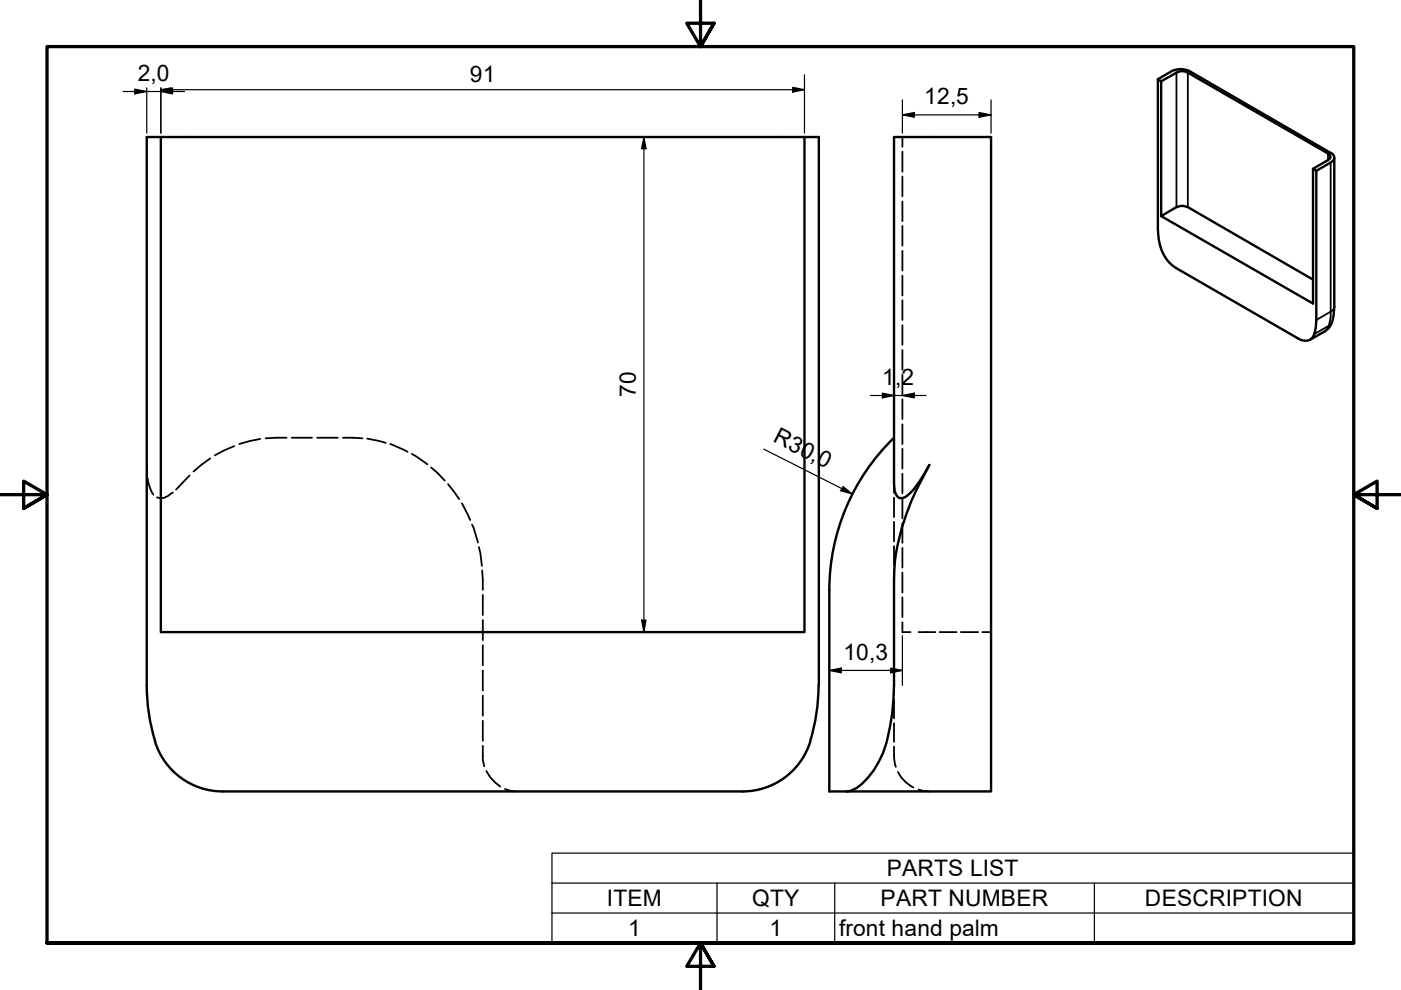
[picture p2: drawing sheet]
<svg xmlns="http://www.w3.org/2000/svg" width="297mm" height="210mm" viewBox="0 0 297 210" stroke-linecap="round" stroke-linejoin="round" font-family="sans-serif">
<!-- layer: Visible (ISO) -->
<g fill="none" stroke="#000" stroke-width=".51">
<path d="M245.5 16.8l3-1.8a4.3 4.3 0 0 1 3.6 0l30 17.4a1.06 1.06 0 0 1 .8 1 1.06 1.06 0 0 1-.8 1.1l-3 1.7-.7-.4 3.2-1.9 .5-.5v-.3l-.5-.6-29.8-17.1a2.36 2.36 0 0 0-2.4 0l-3.2 1.8zM245.5 16.8v31.7a9.3 9.3 0 0 0 3.8 8.3l26 15a2.11 2.11 0 0 0 3.3-1l.3-.9 .2-2v-31.7M246.2 17.2v28.6M34.1 29.1v104.9h136.5v-104.9M189.5 29.1h20.6v138.7h-30.5a5 5 0 0 0 3.2-1.6 20.6 20.6 0 0 0 5.9-11.9l.5-3 .3-6v-22.3a45.2 45.2 0 0 1 6.1-21.7l1.4-2.7a24.3 24.3 0 0 1-4.5 6.4 1.47 1.47 0 0 1-1.5 .6 1.47 1.47 0 0 1-1.1-1l-.4-2.1zM278.4 35.8v28.6l-32.2-18.6 3.2-1.9a2.88 2.88 0 0 1 2.4 0l26.6 15.4M282.9 33.4v31.7l-.1 1.6a4.4 4.4 0 0 1-1.9 3.6l-3.2 1.7M189.5 92.8a45 45 0 0 0-13.7 32.4v42.6h3.8M31.1 145.3v-116.2h142.5v116.2M31.1 145.3a40.5 40.5 0 0 0 1.8 11.9M32.9 157.2a15 15 0 0 0 14.3 10.6h110.3M171.8 157.2a15 15 0 0 1-14.4 10.6"/>
<path d="M173.5 145.3a40.5 40.5 0 0 1-1.7 11.9"/>
</g>
<!-- layer: Visible Narrow (ISO) -->
<path d="M249.4 15.4v28.5M251.8 15.4v28.5M281.6 32.5v1.4M282.1 34.5v31.6M280.9 70.3l.3-.4 .5-.8-3.1 1.7M282.1 66.1v1.1l-.4 1.9 .4-.2 .3-.7M282.1 66.1l-3 1.8M282.9 65.1l-.1 .3-.7 .7" fill="none" stroke="#000" stroke-width=".38"/>
<!-- layer: Hidden (ISO) -->
<g fill="none" stroke="#000" stroke-width=".38">
<path d="M191.3 29.1v2.1M191.3 32.2v4.2M191.3 37.4v4.2M191.3 42.7v4.2M191.3 47.9v4.2M191.3 53.2v4.2M191.3 58.5v4.1M191.3 63.7v4.2M191.3 68.9v4.2M191.3 74.2v4.2M191.3 79.4v4.2M31.1 98.6l.1 1.9"/>
<path d="M44.6 97.2l-3.6 2.8M49.7 94.6l-4.2 2M55.2 93.1l-4.5 1M60.8 92.8l-4.5 .1M61.8 92.8h4.4M67.2 92.8h4.4M72.7 92.8l4.1 .1M77.9 93l3.9 .9M82.7 94.1l3.7 1.7M87.3 96.2l3.3 2.3M91.4 99.1l2.9 2.8M191.3 84.7v4.2"/>
<path d="M191.3 90v4.1M191.3 95.2v4.1M31.3 101.4a7.8 7.8 0 0 0 1.2 3.5M36.6 104.4a4.3 4.3 0 0 1-2.7 1.2l-.6-.2M40.2 100.8l-2.9 3M95 102.7l2.3 3.1M97.9 106.7l1.8 3.6M100.1 111.2l1.2 3.8M101.5 116l.7 4M189.5 102.5v2M189.5 105.5v4.1M189.5 110.7v4.1"/>
<path d="M189.5 115.8v4.1M191.3 100.4v4.2M191.3 105.6v4.3M191.3 110.9v4.2M191.3 116.2v4.2M102.2 120.9l.2 4.2M102.4 126.1v4.3M102.4 131.5v4.2M102.4 136.8v4.3M189.5 120.9v2.1M191.3 131.9v2.1h1.7M191.3 121.4v4.2"/>
<path d="M191.3 126.7v4.1M194.8 134h3.5M199.2 134h3.6M203.7 134h3.7M208.3 134h1.8M102.4 158.2a9.3 9.3 0 0 0 .3 4.3M102.4 142.1v4.3M102.4 147.5v4.2M102.4 152.8v4.3M189.5 158.3a11.4 11.4 0 0 0 .4 4.3M189.5 145.3v2M189.5 148.3v4"/>
<path d="M189.5 153.3v4M103.1 163.5a9.7 9.7 0 0 0 2.9 3.3M107.1 167.3l1 .4 1.1 .1M190.4 163.7a7.6 7.6 0 0 0 3.3 3.3M194.8 167.4l2.2 .4"/>
</g>
<!-- layer: Symbol (ISO) -->
<path d="M117 187.2v-6.3h170v6.3M117 187.2h170v6.4M117 187.2v12.7h170v-6.3M117 193.6h170M152 187.2v12.7M177 187.2v12.7M232 187.2v12.7" fill="none" stroke="#000" stroke-width=".25"/>
<!-- layer: Border (ISO) -->
<path d="M148.5 -.1v10l-2.9-5h5.8l-2.9 5 2.9-5M0 104.9h10l-5-2.9v5.8l5-2.9-5 2.9M297 104.9h-10l5-2.9v5.8l-5-2.9 5 2.9M10 199.9v-190h277v190h-277h277M151.4 204.9l-2.9-5 2.9 5h-5.8l2.9-5v10" fill="none" stroke="#000" stroke-width=".7"/>
<!-- layer: Dimension (ISO) -->
<g fill="none" stroke="#000" stroke-width=".25">
<path d="M26.1 19.4h13M28.6 18.9l2.5 .5-2.5 .5zM31.1 18.6v9.6M34.1 19.4l2.5-.5v1zM34.1 19h136.5M34.1 18.6v9.6M36.2 18.6l-2.1 .4M36.6 18.6v.9l-2.5-.5M168.1 18.5l2.5 .5-2.5 .5zM170.6 15.8v12.4M136.5 29.1l.5 2.4h-1zM136.5 29.1v104.9"/>
<path d="M191.3 24.4l2.6-.6v1.1zM191.3 24.4h18.8M191.3 21.2v7M207.6 23.8l2.5 .6-2.5 .5zM210.1 21.2v7M161.9 95.2l18.8 9.5M184.5 83.9h11.8M187.1 83.3l2.4 .6-2.4 .5zM191.3 83.9l2.6-.6v1.1zM178.8 103.2l1.9 1.5-2.5-.7zM136 131.5h1l-.5 2.5zM175.8 126v19.3"/>
<path d="M191.3 134.8v10.5M175.8 142.1l2.6-.5v1.1zM175.8 142.1h15.5M188.8 141.6l2.5 .5-2.5 .6z"/>
</g>
<g fill="#000">
<path d="M28.6 18.9l2.5 .5-2.5 .5zM34.1 19l2.5-.5v1zM34.1 19.4l2.5-.5v1zM168.1 18.5l2.5 .5-2.5 .5zM136.5 29.1l.5 2.4h-1zM191.3 24.4l2.6-.6v1.1zM207.6 23.8l2.5 .6-2.5 .5zM187.1 83.3l2.4 .6-2.4 .5zM191.3 83.9l2.6-.6v1.1zM178.8 103.2l1.9 1.5-2.5-.7zM136 131.5h1l-.5 2.5zM175.8 142.1l2.6-.5v1.1z"/>
<path d="M188.8 141.6l2.5 .5-2.5 .6z"/>
</g>
<g font-size="4.8">
<text x="29.2" y="17.1">2,0</text>
<text x="99.6" y="17.4">91</text>
<text x="196" y="22.1">12,5</text>
<text x="187.1" y="81.6">1</text>
<text x="189.8" y="81.6">,2</text>
<text x="134.8" y="84.2" transform="rotate(-90 134.8 84.2)">70</text>
<text x="163.7" y="93.5" transform="rotate(27 163.7 93.5)">R30,0</text>
<text x="178.8" y="139.9">10,3</text>
<text x="188" y="185.8">PARTS LIST</text>
<text x="128.7" y="192.2">ITEM</text>
<text x="159.4" y="192.2">QTY</text>
<text x="186.7" y="192.2">PART NUMBER</text>
<text x="242.8" y="192.2">DESCRIPTION</text>
<text x="133.2" y="198.5">1</text>
<text x="163.1" y="198.5">1</text>
<text x="177.9" y="198.5">front hand palm</text>
</g>
</svg>
